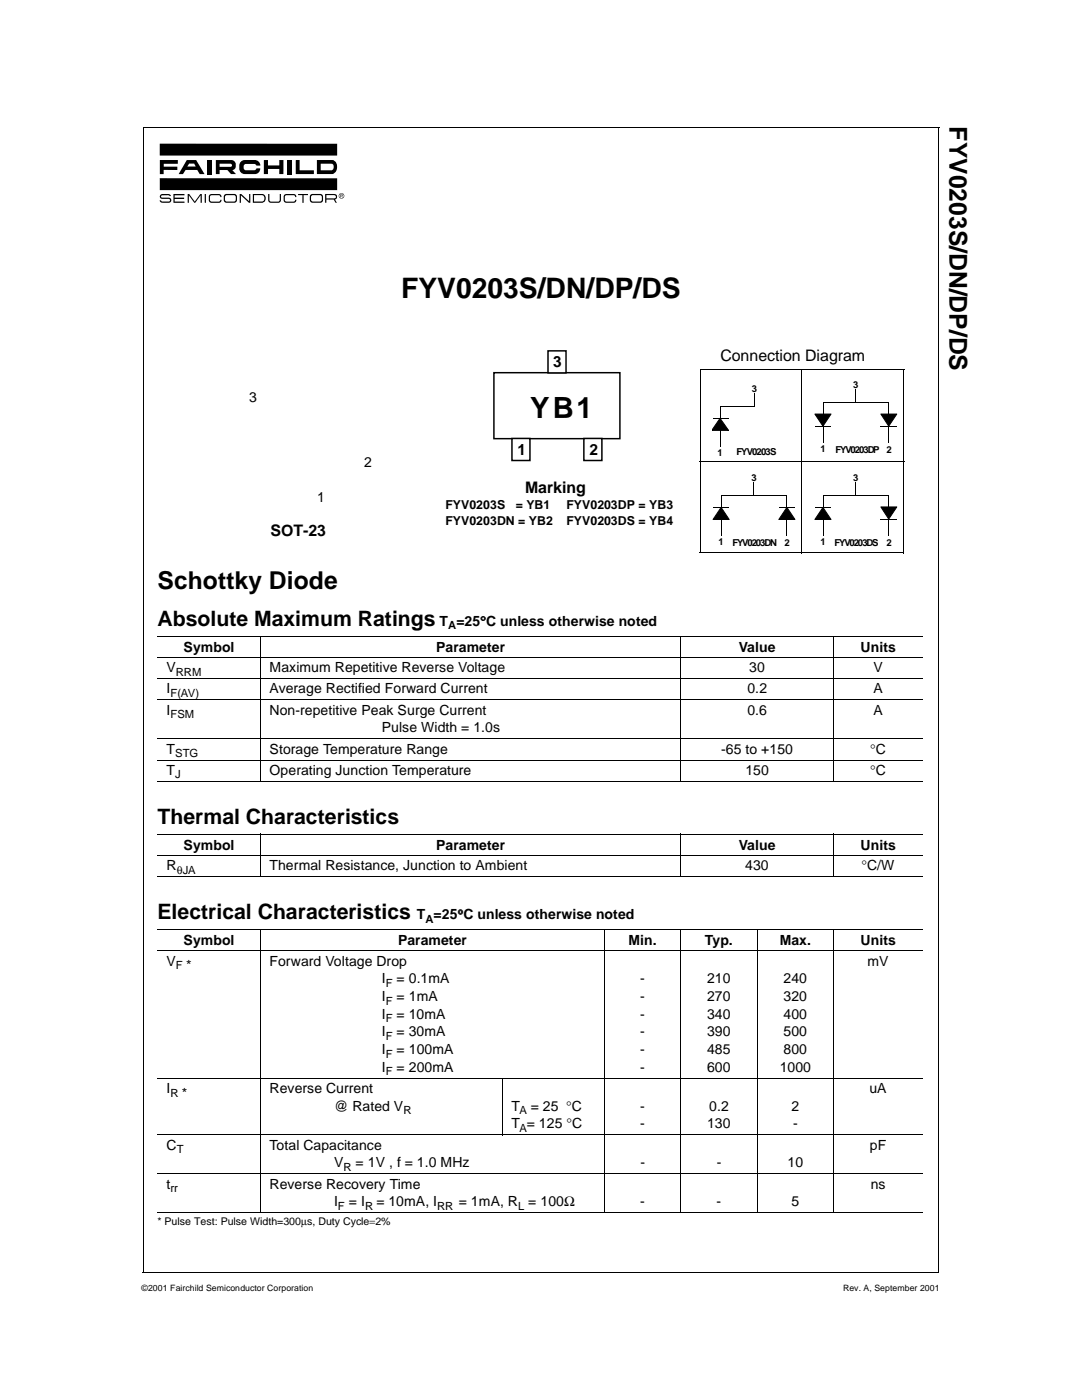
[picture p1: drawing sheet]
<svg xmlns="http://www.w3.org/2000/svg" width="216mm" height="279mm" viewBox="0 0 216 279" stroke-linecap="round" stroke-linejoin="round" font-family="sans-serif">
<path d="M28.6 25.4h158.8M28.6 25.3v228.7M187.3 25.4v228.7M28.5 254h158.8" fill="none" stroke="#000" stroke-width=".2"/>
<path d="M31.7 28.6h37v12h-37z" fill="#fff"/>
<g fill="#000">
<path d="M31.9 31.9h3.6v.8h-2.8v.6h2.7v.6h-2.7v.8h-.8zM34.6 38.7h2.2v.3h-2v.4h1.9v.3h-1.9v.5h2v.3h-2.2zM37.4 38.7h.4l1.1 1.5 1.1-1.5h.3v1.8h-.3v-1.5l-1.1 1.5h-.1l-1.1-1.5v1.5h-.3zM40.8 38.7h.3v1.8h-.2zM41.4 31.9h.8v2.8h-.8zM41.9 38.8l1.8-.1a.54 .54 0 0 1 .5 .6h-.2l-.1-.2-.3-.1h-1.4l-.3 .1v.8l.3 .3h1.4l.3-.1 .1-.2h.2a.54 .54 0 0 1-.5 .6l-1.8-.1a1.19 1.19 0 0 1 0-1.6zM48 32.4l.5-.4 .3-.1h2.1a1.12 1.12 0 0 1 1.1 1.1h-.8l-.5-.3-1.9 .1a.7 .7 0 0 0 .3 1.2h1.6l.5-.4h.7a1.08 1.08 0 0 1-1 1.1h-2.1a1.46 1.46 0 0 1-.8-2.3zM52.7 31.9h.8v1.1h2.2v-1.1h.9v2.8h-.9v-1h-2.2v1h-.9zM53.5 38.7h.3v1.2l.1 .3h1.8l.1-.3v-1.2h.3v1.2a.54 .54 0 0 1-.6 .6l-1.7-.1-.3-.5zM57.4 31.9h.8v2.8h-.8zM56.9 38.8l1.7-.1a.54 .54 0 0 1 .5 .6h-.2v-.2l-.3-.1h-1.4l-.3 .1-.1 .8 .4 .3h1.4l.3-.1v-.2h.2a.54 .54 0 0 1-.5 .6l-1.7-.1a1.19 1.19 0 0 1 0-1.6zM59 31.9h.8v2.1h2.8v.7h-3.6z"/>
<path d="M59.5 38.7h2v.2h-.9v1.6h-.3v-1.6h-.8zM31.9 28.7h35.4v2.3h-35.4zM31.9 35.6h35.4v2.3h-35.4zM32 39l.4-.3 1.5 .1 .2 .3-.6-.1h-1.1l-.3 .2 .3 .2h1.3a.51 .51 0 0 1 .5 .6 .51 .51 0 0 1-.5 .5l-1.6-.1-.2-.4h.2l.3 .2h1.3l.2-.2-.2-.3h-1.3a.47 .47 0 0 1-.4-.2 .47 .47 0 0 1 0-.5zM47.8 38.7h.3l1.6 1.5v-1.5h.2l.1 1.8h-.3l-1.6-1.5v1.5h-.3z"/>
<path d="M37.3 31.9l-1.7 2.8h.9l.5-.8h2.4l.4 .8h1l-1.7-2.8zM37.7 32.7h1l.4 .5h-1.7z"/>
<path d="M43.1 31.9v2.8h.7v-.8h1.6l.7 .8h1l-.7-.7a1.04 1.04 0 0 0 .7-1.1 1.04 1.04 0 0 0-.9-1zM43.8 32.7h2.2a.31 .31 0 0 1 .3 .3 .31 .31 0 0 1-.3 .3h-2.2z"/>
<path d="M44.7 39a1.27 1.27 0 0 0 .2 1.4h2.1a1.19 1.19 0 0 0 0-1.6l-1.8-.1zM45.1 39h1.8a.95 .95 0 0 1 .1 1l-.3 .2h-1.6a.95 .95 0 0 1-.2-1.1z"/>
<path d="M50.4 38.7l.1 1.8h1.8a.89 .89 0 0 0 .7-1 .89 .89 0 0 0-1-.8zM50.7 38.9h1.6a.67 .67 0 0 1 .5 .7 .67 .67 0 0 1-.5 .6h-1.6z"/>
<path d="M62.1 38.8a1.19 1.19 0 0 0 0 1.6h2.1a1.19 1.19 0 0 0 0-1.6zM62.1 39.1l.3-.2 1.6 .1a.95 .95 0 0 1 .2 1l-.4 .2h-1.6a.95 .95 0 0 1-.1-1.1z"/>
<path d="M63.2 31.9v2.8h3.2a1.55 1.55 0 0 0 .9-1.4 1.55 1.55 0 0 0-.9-1.4zM64 32.7h2.2a.72 .72 0 0 1 .4 .6 .72 .72 0 0 1-.5 .7h-2.1z"/>
<path d="M64.9 38.7v1.8h.2v-.7h1.5l.4 .7h.2l-.4-.7h.2a.63 .63 0 0 0 .1-.9l-.5-.2zM65.1 38.9l1.7 .1 .2 .3-.3 .3h-1.6z"/>
<path d="M67.7 39.1a.47 .47 0 0 1 .9 0 .47 .47 0 0 1-.9 0zM67.6 39.1a.56 .56 0 0 0 1.1 0 .56 .56 0 0 0-1.1 0zM67.9 38.8v.6l.1-.3 .4 .3-.2-.3 .2-.1-.1-.2zM68 38.8l.3 .1v.1l-.3 .1z"/>
</g>
<path d="M139.7 73.8h20.3v18.3h-20.3z" fill="#fff"/>
<g fill="none" stroke="#000" stroke-width=".2">
<path d="M139.7 73.8h20.4M139.7 73.7v18.4M160 73.8v18.4M139.6 92.1h20.4M31.5 127h152.6M31.5 131.2h152.6M31.5 135.5h152.6M31.5 139.7h152.6M52 126.9v29.1M135.8 126.9v29.1M166.3 126.9v29.1M31.5 147.4h152.6"/>
<path d="M31.5 151.7h152.6M31.5 155.9h152.6M31.5 166.5h152.6M31.5 170.7h152.6M31.5 175h152.6M52 166.4v8.6M135.8 166.4v8.6M166.3 166.4v8.6M31.5 185.5h152.6M31.5 189.8h152.6M52 185.5v56.6M120.6 185.5v56.6"/>
<path d="M135.8 185.5v56.6M151.1 185.5v56.6M166.3 185.5v56.6M31.5 215.2h152.6M100.3 215.1v11.5M31.5 226.5h152.6M31.5 234.2h152.6M31.5 242h152.6"/>
</g>
<g fill="#fff">
<path d="M38.1 69.8h44.4v31.8h-44.4z"/>
<path d="M98.4 69.8h25.4v22.3h-25.4z"/>
<path d="M160 73.8h20.3v18.3h-20.3z"/>
</g>
<g fill="#fff" stroke="#000" stroke-width=".3">
<path d="M98.6 74.4h25.1v13.1h-25.1z"/>
<path d="M116.5 87.5h3.6v4.4h-3.6z"/>
<path d="M109.3 70h3.6v4.4h-3.6z"/>
<path d="M102.2 87.5h3.5v4.4h-3.5z"/>
</g>
<path d="M160 73.7v18.4M160 73.8h20.4M180.3 73.8v18.4M159.9 92.1h20.4" fill="none" stroke="#000" stroke-width=".2"/>
<path d="M139.7 92.1h20.3v18.3h-20.3z" fill="#fff"/>
<path d="M139.7 92.1h20.4M139.7 92v18.4M160 92.1v18.3M139.6 110.4h20.4" fill="none" stroke="#000" stroke-width=".2"/>
<path d="M160 92.1h20.3v18.3h-20.3z" fill="#fff"/>
<path d="M160 92v18.4M160 92.1h20.4M180.3 92.1v18.3M159.9 110.4h20.4" fill="none" stroke="#000" stroke-width=".2"/>
<path d="M162.6 75.4h16.5v15.3h-16.5z" fill="#fff"/>
<path d="M170.8 77.7v2.8M162.6 85.1h3.2M164.2 80.4h13.1M164.2 80.3v8.1M175.7 85.1h3.2M177.3 80.3v8.1" fill="none" stroke="#000" stroke-width=".2"/>
<path d="M162.6 82.6h3.2l-1.6 2.4zM175.8 82.6h3.1l-1.6 2.4z" fill="#000" stroke="#000" stroke-width=".2"/>
<path d="M162.6 94h16.5v15.2h-16.5z" fill="#fff"/>
<path d="M164.2 98.9h13.1M164.2 98.8v8.1M170.8 96.3v2.7M177.3 98.8v8.1M162.6 101.2h3.2M175.7 103.6h3.2" fill="none" stroke="#000" stroke-width=".2"/>
<path d="M164.2 101.3l1.6 2.4h-3.2zM175.8 101.2h3.1l-1.6 2.4z" fill="#000" stroke="#000" stroke-width=".2"/>
<path d="M142.2 94h16.5v15.2h-16.5z" fill="#fff"/>
<path d="M143.9 98.9h13.1M143.9 98.8v8.1M150.4 96.3v2.7M157 98.8v8.1M142.3 101.2h3.2M155.4 101.2h3.2" fill="none" stroke="#000" stroke-width=".2"/>
<path d="M143.9 101.3l1.6 2.4h-3.2zM157 101.3l1.6 2.4h-3.2z" fill="#000" stroke="#000" stroke-width=".2"/>
<path d="M142.2 76.2h16.5v15.2h-16.5z" fill="#fff"/>
<path d="M150.5 78.5v2.7M142.2 83.4h3.1M143.7 81.1h6.8M143.7 81.1v8.1" fill="none" stroke="#000" stroke-width=".2"/>
<path d="M143.7 83.5l1.7 2.4h-3.2z" fill="#000" stroke="#000" stroke-width=".2"/>
<text font-size="5.8" x="105.8" y="83.4">YB1</text>
<text font-size="5.6" x="80.1" y="59.5">FYV0203S/DN/DP/DS</text>
<g font-size="4.9">
<text x="189.5" y="25.2" transform="rotate(90 189.5 25.2)">FYV0203S/DN/DP/DS</text>
<text x="31.5" y="117.6">Schottky Diode</text>
</g>
<g font-size="4.2">
<text x="31.5" y="124.9">Absolute Maximum Ratings</text>
<text x="31.5" y="164.4">Thermal Characteristics</text>
<text x="31.5" y="183.4">Electrical Characteristics</text>
</g>
<g font-size="3.2">
<text x="143.8" y="72">Connection Diagram</text>
<text x="104.8" y="98.4">Marking</text>
<text x="54" y="106.9">SOT-23</text>
</g>
<g font-size="3.1">
<text x="110.4" y="73.3">3</text>
<text x="103.3" y="90.8">1</text>
<text x="117.6" y="90.8">2</text>
</g>
<g font-size="2.8">
<text x="49.7" y="80.3">3</text>
<text x="72.7" y="93.3">2</text>
<text x="63.3" y="100.2">1</text>
<text x="87.7" y="124.9">T =25°C unless otherwise noted</text>
<text x="36.6" y="130.1">Symbol</text>
<text x="87" y="130.1">Parameter</text>
<text x="147.4" y="130.1">Value</text>
<text x="171.7" y="130.1">Units</text>
<text x="33.2" y="134.2">V</text>
<text x="53.8" y="134.2">Maximum Repetitive Reverse Voltage</text>
<text x="149.5" y="134.2">30</text>
<text x="174.3" y="134.2">V</text>
<text x="33.2" y="138.4">I</text>
<text x="33.2" y="142.6">I</text>
<text x="53.8" y="138.4">Average Rectified Forward Current</text>
<text x="53.8" y="142.6">Non-repetitive Peak Surge Current</text>
<text x="149.1" y="142.6">0.6</text>
<text x="149.2" y="138.4">0.2</text>
<text x="174.3" y="142.6">A</text>
<text x="174.3" y="138.4">A</text>
<text x="76.2" y="146.2">Pulse Width = 1.0s</text>
<text x="33.2" y="154.6">T</text>
<text x="33.2" y="150.4">T</text>
<text x="53.8" y="150.4">Storage Temperature Range</text>
<text x="53.8" y="154.6">Operating Junction Temperature</text>
<text x="143.9" y="150.4">-65 to +150</text>
<text x="148.7" y="154.6">150</text>
<text x="173.6" y="150.4">°C</text>
<text x="173.6" y="154.6">°C</text>
<text x="33.2" y="173.7">R</text>
<text x="36.6" y="169.6">Symbol</text>
<text x="53.8" y="173.7">Thermal Resistance, Junction to Ambient</text>
<text x="87" y="169.6">Parameter</text>
<text x="147.4" y="169.6">Value</text>
<text x="148.7" y="173.7">430</text>
<text x="171.7" y="169.6">Units</text>
<text x="171.9" y="173.7">°C/W</text>
<text x="83.2" y="183.4">T =25°C unless otherwise noted</text>
<text x="36.6" y="188.7">Symbol</text>
<text x="79.4" y="188.7">Parameter</text>
<text x="125.4" y="188.7">Min.</text>
<text x="140.7" y="188.7">Typ.</text>
<text x="155.6" y="188.7">Max.</text>
<text x="171.7" y="188.7">Units</text>
<text x="33.2" y="192.7">V</text>
<text x="37.1" y="193.6">*</text>
<text x="53.8" y="192.7">Forward Voltage Drop</text>
<text x="76.2" y="196.3">I</text>
<text x="79.1" y="196.3">= 0.1mA</text>
<text x="127.8" y="196.3">-</text>
<text x="141.1" y="196.3">210</text>
<text x="156.3" y="196.3">240</text>
<text x="173.1" y="192.7">mV</text>
<text x="76.2" y="199.8">I</text>
<text x="76.2" y="203.3">I</text>
<text x="79.1" y="199.8">= 1mA</text>
<text x="79.1" y="203.3">= 10mA</text>
<text x="127.8" y="199.8">-</text>
<text x="127.8" y="203.3">-</text>
<text x="141.1" y="199.8">270</text>
<text x="141.1" y="203.3">340</text>
<text x="156.3" y="199.8">320</text>
<text x="156.3" y="203.3">400</text>
<text x="76.2" y="206.8">I</text>
<text x="79.1" y="206.8">= 30mA</text>
<text x="127.8" y="206.8">-</text>
<text x="141.1" y="206.8">390</text>
<text x="156.3" y="206.8">500</text>
<text x="76.2" y="210.4">I</text>
<text x="76.2" y="213.9">I</text>
<text x="79.1" y="210.4">= 100mA</text>
<text x="79.1" y="213.9">= 200mA</text>
<text x="127.8" y="210.4">-</text>
<text x="127.8" y="213.9">-</text>
<text x="141.1" y="210.4">485</text>
<text x="141.1" y="213.9">600</text>
<text x="155.6" y="213.9">1000</text>
<text x="156.3" y="210.4">800</text>
<text x="33.2" y="218.1">I</text>
<text x="36.3" y="219">*</text>
<text x="53.8" y="218.1">Reverse Current</text>
<text x="66.7" y="221.7">@ Rated V</text>
<text x="102.1" y="221.7">T</text>
<text x="105.9" y="221.7">= 25 °C</text>
<text x="127.8" y="221.7">-</text>
<text x="141.5" y="221.7">0.2</text>
<text x="157.9" y="221.7">2</text>
<text x="173.5" y="218.1">uA</text>
<text x="102.1" y="225.2">T = 125 °C</text>
<text x="127.8" y="225.2">-</text>
<text x="141.1" y="225.2">130</text>
<text x="158.2" y="225.2">-</text>
<text x="33.2" y="229.4">C</text>
<text x="53.8" y="229.4">Total Capacitance</text>
<text x="66.7" y="233">V</text>
<text x="71" y="233">= 1V , f = 1.0 MHz</text>
<text x="127.8" y="233">-</text>
<text x="143" y="233">-</text>
<text x="157.2" y="233">10</text>
<text x="173.6" y="229.4">pF</text>
<text x="33.2" y="237.2">t</text>
<text x="53.8" y="237.2">Reverse Recovery Time</text>
<text x="173.7" y="237.2">ns</text>
<text x="66.7" y="240.7">I</text>
<text x="69.6" y="240.7">= I</text>
<text x="75.1" y="240.7">= 10mA, I</text>
<text x="91.6" y="240.7">= 1mA, R</text>
<text x="105.4" y="240.7">= 100Ω</text>
<text x="127.8" y="240.7">-</text>
<text x="143" y="240.7">-</text>
<text x="157.9" y="240.7">5</text>
</g>
<g font-size="2.5">
<text x="88.9" y="101.6">FYV0203S</text>
<text x="102.9" y="101.6">= YB1</text>
<text x="113" y="101.6">FYV0203DP = YB3</text>
<text x="88.9" y="104.8">FYV0203DN = YB2</text>
<text x="113" y="104.8">FYV0203DS = YB4</text>
</g>
<g font-size="2.2">
<text x="89.5" y="125.6">A</text>
<text x="35.1" y="134.9">RRM</text>
<text x="34" y="139.1">F(AV)</text>
<text x="34" y="143.3">FSM</text>
<text x="34.9" y="151.1">STG</text>
<text x="34.9" y="155.3">J</text>
<text x="35.3" y="174.4">θJA</text>
<text x="84.9" y="184.2">A</text>
<text x="35.1" y="193.4">F</text>
<text x="77" y="197">F</text>
<text x="77" y="200.5">F</text>
<text x="77" y="204">F</text>
<text x="77" y="207.6">F</text>
<text x="77" y="211.1">F</text>
<text x="77" y="214.6">F</text>
<text x="34" y="218.9">R</text>
<text x="80.5" y="222.4">R</text>
<text x="103.6" y="222.4">A</text>
<text x="103.6" y="225.9">A</text>
<text x="35.3" y="230.1">T</text>
<text x="68.5" y="233.7">R</text>
<text x="34" y="237.9">rr</text>
<text x="67.4" y="241.4">F</text>
<text x="72.9" y="241.4">R</text>
<text x="87.2" y="241.4">RR</text>
<text x="103.4" y="241.4">L</text>
</g>
<text font-size="2.1" x="31.5" y="244.4">* Pulse Test: Pulse Width=300µs, Duty Cycle=2%</text>
<g font-size="1.9">
<text x="170.3" y="77.4">3</text>
<text x="150" y="78.1">3</text>
<text x="143.2" y="91">1</text>
<text x="146.9" y="90.8">FYV0203S</text>
<text x="149.9" y="95.9">3</text>
<text x="163.7" y="90.3">1</text>
<text x="166.7" y="90.3">FYV0203DP</text>
<text x="170.3" y="95.9">3</text>
<text x="176.9" y="90.3">2</text>
<text x="143.4" y="108.8">1</text>
<text x="146.1" y="108.9">FYV0203DN</text>
<text x="156.5" y="108.9">2</text>
<text x="163.7" y="108.8">1</text>
<text x="166.5" y="108.9">FYV0203DS</text>
<text x="176.9" y="108.9">2</text>
</g>
<g font-size="1.7">
<text x="28.2" y="257.6">©2001 Fairchild Semiconductor Corporation</text>
<text x="168.2" y="257.6">Rev. A, September 2001</text>
</g>
</svg>
